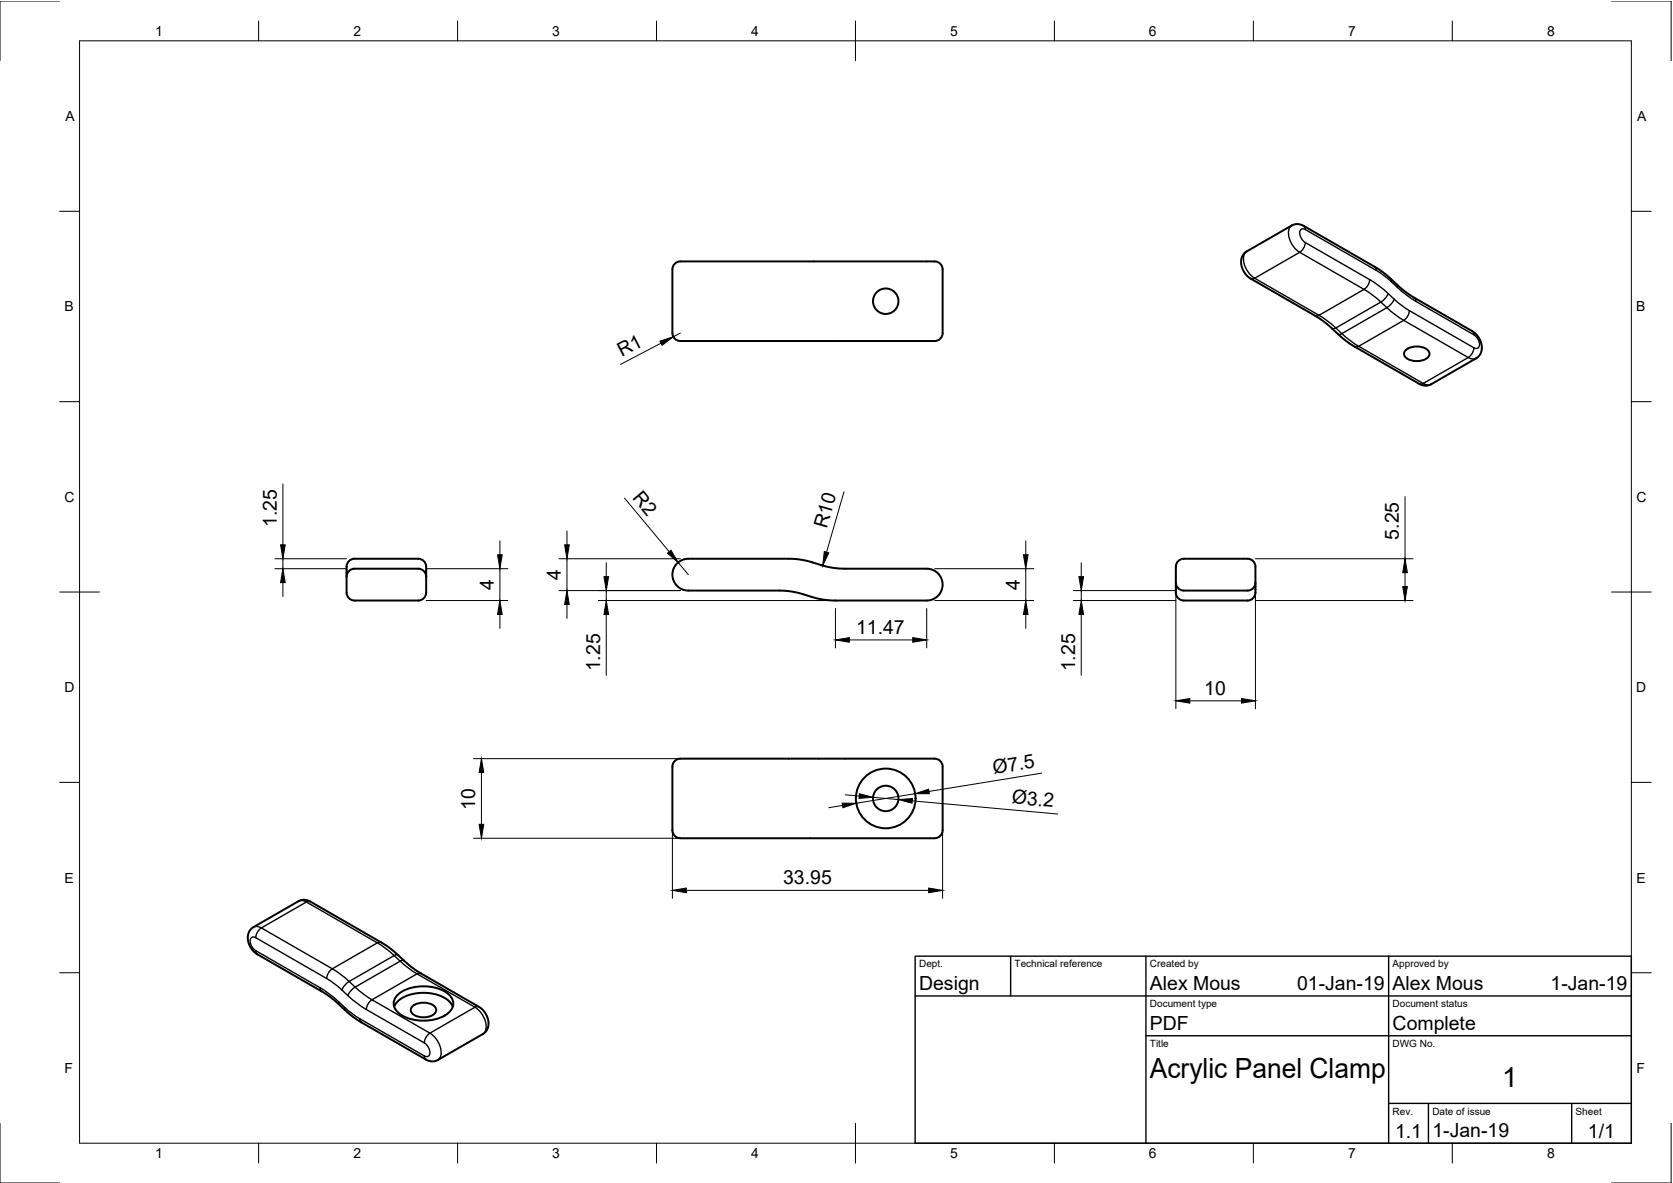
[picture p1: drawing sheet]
<svg xmlns="http://www.w3.org/2000/svg" width="420mm" height="297mm" viewBox="0 0 420 297" stroke-linecap="round" stroke-linejoin="round" font-family="sans-serif">
<!-- layer: Visible -->
<g fill="none" stroke="#000" stroke-width=".5">
<path d="M169.5 66.2l.8-.5 .6-.1h63.5a2.19 2.19 0 0 1 2.3 2v16a2.19 2.19 0 0 1-2.3 2h-63.2a2.19 2.19 0 0 1-2.3-2v-16v-.5zM312.6 63.5l12-7 1.2-.2 1.2 .2 18.8 10.8 2.3 1.7 3.9 3.5 2.1 1.6 15.9 9.2 1.2 1.2 .7 1.3 .2 1.6-.2 1.3-.5 .7-.6 .5-11.5 6.6-1.2 .3-1.3-.2-17.2-10-2-1.4-4.1-3.6-2.4-1.8-17.4-10.1-1.3-1.4-.6-1.7v-1.7zM353.1 87.9a4.4 4.4 0 0 1 5.7 .3 1.57 1.57 0 0 1-1.3 2.2 4.3 4.3 0 0 1-4.7-1 1.2 1.2 0 0 1 .3-1.5zM87 144.8a2 2 0 0 1 2-2h16a2 2 0 0 1 2 2M89 140.3h16a2.2 2.2 0 0 1 2 2.4v2.1M89 140.3a2.2 2.2 0 0 0-2 2.4v5.7a2.19 2.19 0 0 0 2 2.4h16a2.19 2.19 0 0 0 2-2.4v-3.6M172.9 140.3a4 4 0 0 0-4 4 4 4 0 0 0 4 4h22.8a20 20 0 0 1 6 .9l2.1 .7a20 20 0 0 0 6 .9h22.9a4 4 0 0 0 4-4 4 4 0 0 0-4-4h-20.5a20 20 0 0 1-6-.9l-2.2-.7a20 20 0 0 0-5.9-.9h-25.2M313.3 140.3a2.19 2.19 0 0 1 2 2.3v5.8a2.2 2.2 0 0 1-2 2.4h-16a2.2 2.2 0 0 1-2-2.4v-5.8a2.19 2.19 0 0 1 2-2.3h16M315.3 146.3a2 2 0 0 1-2 2h-16a2 2 0 0 1-2-2M169.5 191.1l.8-.5 .6-.1h63.5a2.19 2.19 0 0 1 2.3 2v16a2.19 2.19 0 0 1-2.3 2h-63.2a2.19 2.19 0 0 1-2.3-2v-16v-.5zM63.1 233.2l12.1-7 1.1-.3 1.3 .3 18.7 10.8 2.4 1.7 3.8 3.4 2.2 1.7 15.9 9.2 1.1 1.2 .7 1.3 .3 1.5-.3 1.3-.4 .7-.7 .6-11.4 6.6-1.3 .3-1.2-.3-17.2-9.8-2.1-1.5-3.9-3.6-2.3-1.7-17.7-10.2-1.2-1.4-.7-1.8 .1-1.7zM99 252.8a6.4 6.4 0 0 1 5.3-3.3 10.2 10.2 0 0 1 8.7 2.1l.7 1.2"/>
<path d="M99.6 250a10.6 10.6 0 0 1 10.3-1.8 4.9 4.9 0 0 1 3.9 3.8 4.2 4.2 0 0 1-3 3.4 11.5 11.5 0 0 1-10.5-.9 2.91 2.91 0 0 1-.7-4.5zM103.6 252.6a4.4 4.4 0 0 1 5.8 .4 1.57 1.57 0 0 1-1.4 2.2 4.3 4.3 0 0 1-4.7-1 1.2 1.2 0 0 1 .3-1.6z"/>
<circle cx="222.4" cy="75.6" r="3.2"/>
<circle cx="222.4" cy="200.5" r="7.5"/>
<circle cx="222.4" cy="200.5" r="3.2"/>
</g>
<!-- layer: Visible Narrow -->
<g fill="none" stroke="#000" stroke-width=".35">
<path d="M324.4 56.6a3.5 3.5 0 0 0-.1 4.5l1.2 1.5 .9 .8M327.4 56.7l.3 .4 .1 .5M327.8 57.6l17.8 10.3M327.8 57.6a.95 .95 0 0 0-1.2 .1 .95 .95 0 0 0-.1 1.2l.6 1.4 .7 .6M313.1 63.1a3.5 3.5 0 0 0-.1 4.5l1.2 1.5 .9 .8M315.1 69.9l16.2 9.3M315.1 69.9l-.5 .1h-.5M326.4 63.4l16.2 9.3-11.3 6.5M326.4 63.4l-11.3 6.5M327.8 60.9l16.2 9.3M327.8 60.9l-.4 1.4-1 1M331.3 79.2l1.8 1.2 2.4 2"/>
<path d="M331.3 79.2l-.6 .2-.4-.1M344 70.2l2.3 1.6 2.3 1.9M344 70.2l-.4 1.4-1 1.1 2.4 1.6 1.8 1.5M345.2 67l.3 .3 .1 .6M345.6 67.9l2.2 1.5 1.6 1.4M346.8 75.8l1.5 1.5M346.8 75.8l-11.3 6.6M348.3 77.3l2.4 1.9 1.8 1.2M348.3 77.3l-11.3 6.5M348.6 73.7l1.5 1.4M348.6 73.7l-.7 1.2-1.1 .9M349.4 70.1v.7"/>
<path d="M349.4 70.8l1.5 1.4M350.1 75.1l-.7 1.2-1.1 1M350.1 75.1l1.6 1.4 2.2 1.5M350.9 71.5v.7M350.9 72.2l2.3 1.9 2.4 1.6M353.9 78l16.2 9.3M353.9 78l-.4 1.4-1 1M355.2 74.8l.3 .3 .1 .6M355.6 75.7l14.5 8.4M335.5 82.4l1.5 1.4M335.5 82.4l-.6 .2-.4-.1M337 83.8l2.4 2 1.8 1.1"/>
<path d="M337 83.8l-.6 .2-.3-.1M341.2 87l16.2 9.3M341.2 86.9l-.5 .2-.5-.1M352.5 80.4l16.2 9.4M352.5 80.4l-11.3 6.6M357.4 96.3l.9 .3 1.1-.1M357.4 96.3l-.5 .2-.5-.1M368.7 89.8l-11.3 6.5M368.7 89.8l.9 .3 1.1-.1M369.7 83.1l.3 .4 .1 .6M370.1 87.3l-.4 1.4-1 1.1M370.1 84.1a2.6 2.6 0 0 1 1.2 3.2l-.7 .2-.5-.2"/>
<path d="M63.6 232.8l1.2-.2 .8 .4M64.2 238.7l16.2 9.3M64.2 235.4l17.8 10.3M64.2 235.4a.95 .95 0 0 0-1.2 .1 .95 .95 0 0 0-.1 1.2l.6 1.4 .7 .6M64.2 238.7l.1 .6 .3 .3M65.6 233l17.9 10.3M65.6 233l-1 1-.4 1.4M75 226.3l1.1-.2 .8 .4M76.9 226.5l-11.3 6.5M76.9 226.5l17.9 10.2M77.9 226.4l-.4-.1-.6 .2M94.8 236.7l-11.3 6.6"/>
<path d="M94.8 236.7l2.4 1.7 1.8 1.5M95.8 236.6h-.5l-.5 .1M99 239.9l-11.3 6.5M99 239.9l1.5 1.4M99.9 239.8l-.3-.1-.6 .2M80.4 248l1.8 1.2 2.3 1.8 .5 .5 .1 .7M80.4 248l.1 .6 .3 .3M82 245.7l2.2 1.5 1.7 1.4M83.5 243.3l-1 1-.5 1.4M83.5 243.3l2.4 1.6 1.8 1.5M85 251.5l1.5 1.4M85.9 248.6l1.5 1.4"/>
<path d="M86.6 253.6l-.1-.7 1.7 1.4 2.2 1.5M87.7 246.4l1.5 1.5M87.7 246.4l-1.1 1-.7 1.2M89.2 247.8l1.8 1.6 2.4 1.6M89.2 247.9l-1.1 .9-.7 1.2 2.3 1.9 2.3 1.6M90.4 255.8l16.2 9.3M90.4 255.8l.1 .6 .3 .3M92 253.5l14.6 8.4M93.4 251l14.6 8.4M93.4 251l-1 1.1-.4 1.4M100.5 241.3l-11.3 6.6M100.5 241.3l1.8 1.6 2.4 1.6"/>
<path d="M101.4 241.2l-.3-.1-.6 .2M104.7 244.5l-11.3 6.5M104.7 244.5l14.6 8.4M105.7 244.4l-.4-.1-.6 .2M108 259.4l-1 1.1-.4 1.4M108 259.4a5.8 5.8 0 0 1 2.6 6l-.6 .7M119.3 252.9l-11.3 6.5M119.3 252.9a5.8 5.8 0 0 1 2.6 6l-.6 .7M120.3 252.8l-.5-.1-.5 .2M106.6 261.9a2.6 2.6 0 0 1 1.1 3.2l-.7 .2-.4-.2M106.6 265.1l.1 .6 .3 .3"/>
</g>
<!-- layer: Border -->
<g fill="none" stroke="#000" stroke-width=".25">
<path d="M15 .3h-15v14.9M20 10.3h389.7v276.7h-389.7zM65 5.3v5M114.9 5.3v5M164.9 5.3v5M214.8 5.3v9.9M264.8 5.3v5M314.8 5.3v5M364.7 5.3v5M404.7 .3h15v14.9M15 53.1h5M409.7 53.1h5"/>
<path d="M15 100.8h5M409.7 100.8h5M15 148.6h10M404.7 148.6h10M15 196.4h5M409.7 196.4h5M15 244.2h5M409.7 244.2h5M0 282.1v14.9h15M65 287v5M114.9 287v5M164.9 287v5"/>
<path d="M214.8 282.1v9.9M264.8 287v5M314.8 287v5M364.7 287v5M419.7 282.1v14.9h-15"/>
</g>
<!-- layer: TitleBlock -->
<path d="M229.8 240.1h179.9v46.9h-179.9zM229.8 250.1h179.9M253.8 240.1v10M287.8 240.1v46.9M348.7 240.1v46.9M287.8 260.1h121.9M348.7 277.1h61M358.7 277.1v9.9M394.7 277.1v9.9" fill="none" stroke="#000" stroke-width=".35"/>
<!-- layer: Dimensions -->
<g fill="none" stroke="#000" stroke-width=".25">
<path d="M166 86.2l-10.2 5.3M170.9 83.6l-1.8 1M71 121.5v15.3M125.5 135.8v3.5M142.4 133.3v3.5M156.8 125.1l11.3 13.4M212 123.5l-4.4 15.2M257.6 135.8v3.5M352.9 124.7v15.6M69 142.8h18M69 140.3h18M71 140.3v2.5"/>
<path d="M71 146.3v3.5M107 142.8h20.5M107 150.8h20.5M125.5 142.8v8M125.5 154.3v3.5M140.4 140.3h30.5M140.4 148.3h30.5M142.4 140.3v8M142.4 151.8v3.5M150.3 150.8h57.5M152.3 141.3v3.5M152.3 148.3v2.5"/>
<path d="M152.3 154.3v15.3M170.3 141.2l2.6 3.1M209.8 152.8v9.9M232.7 152.8v9.9M234.7 142.8h24.9M234.7 150.8h24.9M257.6 142.8v8M257.6 154.3v3.5M269.5 150.8h25.8M269.5 148.3h25.8v29.7M271.5 141.3v3.5M271.5 148.3v2.5"/>
<path d="M271.5 154.3v15.3M315.3 150.8h39.6M315.3 140.3h39.6M315.3 148.3v29.7M352.9 143.8v3.5M213.3 160.7h15.9M298.8 176h13M118.9 190.5h52M120.9 194v13M212.3 199.6l3.5 .3M229.8 199.3l-14.8 2.4M261.6 194.1l-28.3 4.6"/>
<path d="M118.9 210.5h52M168.9 201.9v23.7M211.6 202.2l-3.5 .6M219.3 200.2l6.3 .6M229.1 201.1l36.6 3.3M236.7 202.7v22.9M172.4 223.6h60.8"/>
</g>
<g fill="#000" stroke="#000" stroke-width=".25">
<path d="M165.7 85.7l3.4-1.1-2.8 2.1zM70.5 136.8h1.1l-.6 3.5zM125 139.3h1.1l-.6 3.5zM141.8 136.8h1.2l-.6 3.5zM167.6 138.9l.9-.7 1.8 3zM207 138.5l1.1 .3-1.5 3.2zM257 139.3h1.2l-.6 3.5zM71 142.8l.6 3.5h-1.1zM125.5 150.8l.6 3.5h-1.1zM142.4 148.3l.6 3.5h-1.2zM151.7 144.8h1.1l-.5 3.5zM152.3 150.8l.5 3.5h-1.1z"/>
<path d="M257.6 150.8l.6 3.5h-1.2zM271 144.8h1.1l-.6 3.5zM271.5 150.8l.6 3.5h-1.1zM352.3 147.3h1.1l-.5 3.5zM352.9 140.3l.5 3.5h-1.1zM209.8 160.7l3.5-.6v1.2zM229.2 160.1l3.5 .6-3.5 .6zM295.3 176l3.5-.6v1.2zM311.8 175.4l3.5 .6-3.5 .6zM120.9 190.5l.6 3.5h-1.2zM215.8 199.3l3.5 .9-3.6 .3zM229.8 199.3l3.4-1.2 .2 1.2z"/>
<path d="M120.3 207h1.2l-.6 3.5zM211.5 201.7h3.5l-3.3 1.1zM225.6 200.8l3.6-.3-.1 1.2zM168.9 223.6l3.5-.6v1.1zM233.2 223l3.5 .6-3.5 .5z"/>
</g>
<g font-size="7">
<text x="288.8" y="270.6">Acrylic Panel Clamp</text>
<text x="377.3" y="273">1</text>
</g>
<g font-size="4.9">
<text x="156.1" y="89.6" transform="rotate(-28 156.1 89.6)">R1</text>
<text x="158.7" y="125" transform="rotate(50 158.7 125)">R2</text>
<text x="69.5" y="132.3" transform="rotate(-90 69.5 132.3)">1.25</text>
<text x="207.6" y="132.9" transform="rotate(-74 207.6 132.9)">R10</text>
<text x="351.3" y="135.5" transform="rotate(-90 351.3 135.5)">5.25</text>
<text x="124" y="148.1" transform="rotate(-90 124 148.1)">4</text>
<text x="140.9" y="145.6" transform="rotate(-90 140.9 145.6)">4</text>
<text x="256.1" y="148.1" transform="rotate(-90 256.1 148.1)">4</text>
<text x="215" y="159.2">11.47</text>
<text x="150.7" y="168.6" transform="rotate(-90 150.7 168.6)">1.25</text>
<text x="270" y="168.6" transform="rotate(-90 270 168.6)">1.25</text>
<text x="302.4" y="174.4">10</text>
<text x="249.6" y="194.4" transform="rotate(-9 249.6 194.4)">Ø7.5</text>
<text x="119.3" y="203.4" transform="rotate(-90 119.3 203.4)">10</text>
<text x="254" y="201.7" transform="rotate(5 254 201.7)">Ø3.2</text>
<text x="196.7" y="222">33.95</text>
<text x="230.8" y="248.6">Design</text>
<text x="288.8" y="248.6">Alex Mous</text>
<text x="325.7" y="248.6">01-Jan-19</text>
<text x="349.7" y="248.6">Alex Mous</text>
<text x="389.4" y="248.6">1-Jan-19</text>
<text x="288.8" y="258.6">PDF</text>
<text x="349.7" y="258.6">Complete</text>
<text x="350.3" y="285.7">1.1</text>
<text x="359.7" y="285.5">1-Jan-19</text>
<text x="398.8" y="285.7">1/1</text>
</g>
<g font-size="3.5">
<text x="39" y="9">1</text>
<text x="88.7" y="9">2</text>
<text x="138.7" y="9">3</text>
<text x="188.6" y="9">4</text>
<text x="238.6" y="9">5</text>
<text x="288.5" y="9">6</text>
<text x="338.6" y="9">7</text>
<text x="388.5" y="9">8</text>
<text x="16.4" y="30.4">A</text>
<text x="411.1" y="30.4">A</text>
<text x="16.2" y="78.2">B</text>
<text x="410.9" y="78.2">B</text>
<text x="16.2" y="126">C</text>
<text x="411" y="126">C</text>
<text x="16.2" y="173.8">D</text>
<text x="410.9" y="173.8">D</text>
<text x="16.2" y="221.6">E</text>
<text x="411" y="221.6">E</text>
<text x="16.2" y="269.4">F</text>
<text x="411" y="269.4">F</text>
<text x="39" y="290.8">1</text>
<text x="88.7" y="290.8">2</text>
<text x="138.7" y="290.8">3</text>
<text x="188.6" y="290.8">4</text>
<text x="238.6" y="290.8">5</text>
<text x="288.5" y="290.8">6</text>
<text x="338.6" y="290.8">7</text>
<text x="388.5" y="290.8">8</text>
</g>
<g font-size="2.5">
<text x="230.8" y="242.9">Dept.</text>
<text x="254.8" y="242.9">Technical reference</text>
<text x="288.8" y="242.9">Created by</text>
<text x="349.7" y="242.9">Approved by</text>
<text x="288.8" y="252.9">Document type</text>
<text x="349.7" y="252.9">Document status</text>
<text x="288.8" y="262.9">Title</text>
<text x="349.7" y="262.9">DWG No.</text>
<text x="349.7" y="279.9">Rev.</text>
<text x="359.7" y="279.9">Date of issue</text>
<text x="395.7" y="279.9">Sheet</text>
</g>
</svg>
